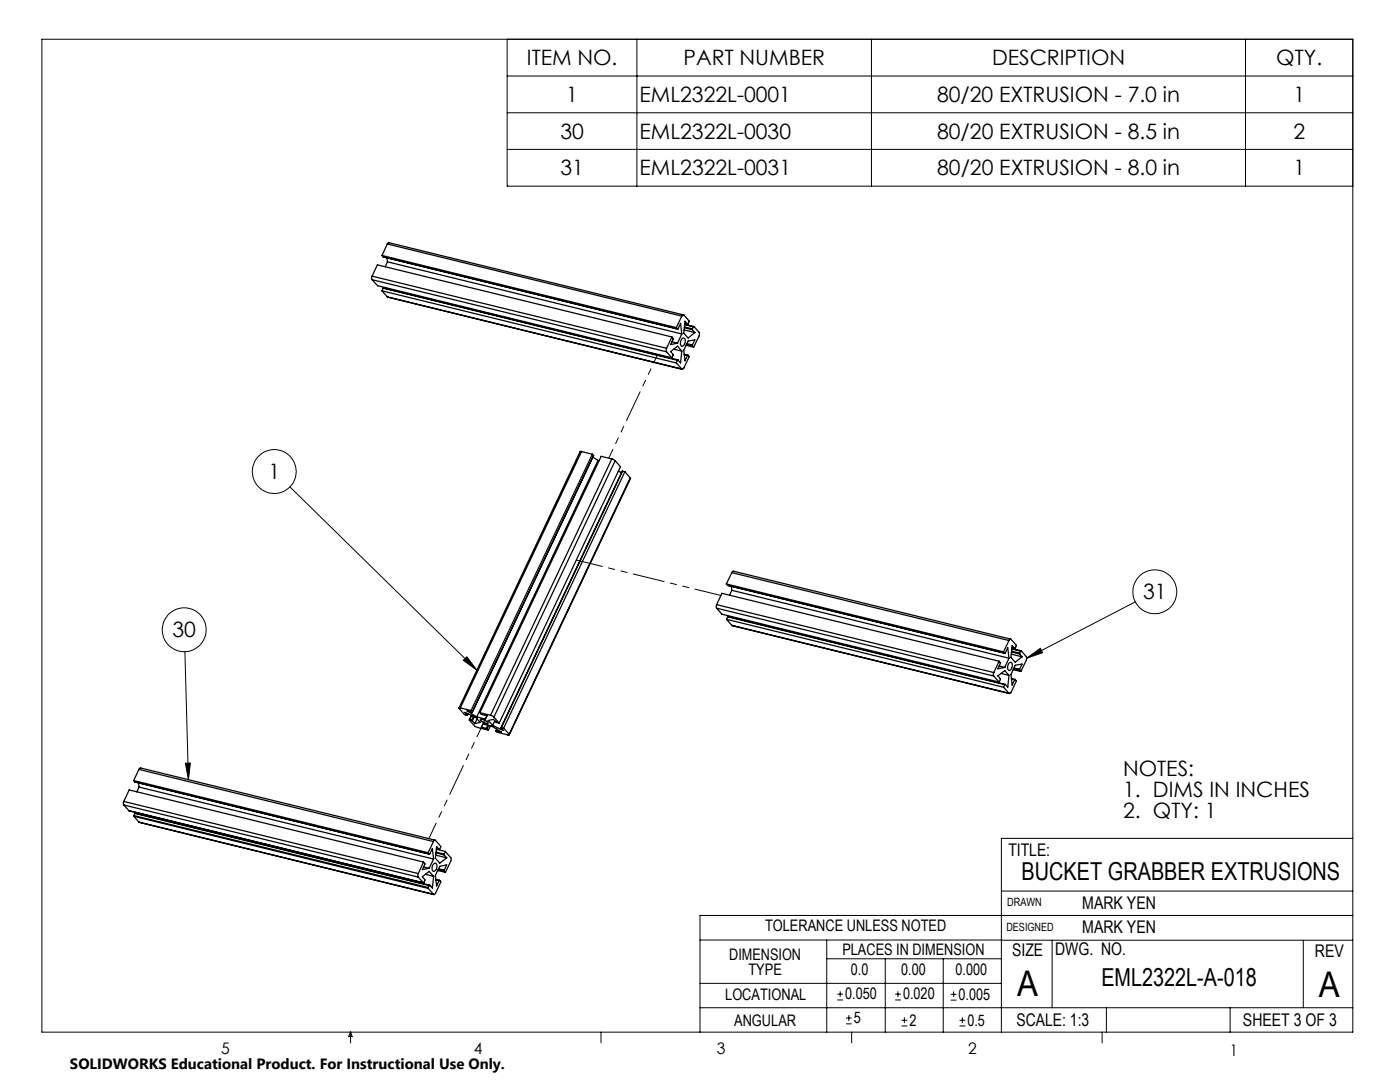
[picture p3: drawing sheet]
<svg xmlns="http://www.w3.org/2000/svg" width="279mm" height="216mm" viewBox="0 0 279 216" stroke-linecap="round" stroke-linejoin="round" font-family="sans-serif">
<g fill="none" stroke="#000" stroke-width=".2">
<path d="M8.4 7.8h261.6v198.2h-261.6zM101.2 7.8v29.3h168.8M101.2 15.2h168.8M127.1 7.8v29.3M173.9 7.8v29.3M248.6 7.8v29.3M101.2 22.5h168.8M101.2 29.8h168.8M57.9 97.2l37.3 36.5M36.9 130l.7 25.6M92.5 131.8l.7-.7 2 2.6zM204.9 131.3l2.7-1.9 .5 .8z"/>
<path d="M226.6 120.1l-21.7 11.2M37 152.3h1l-.4 3.3zM199.8 177.8h70.2M270 167.3h-70.2v38.7M139.7 187.6h60.2M139.7 196.2h60.1M165 187.6v18.4M165 191.3h34.8M167.1 199.5h1.1M167.1 198.4h1.1M167.7 197.8v1.1M176.7 191.3v14.7"/>
<path d="M178.6 199.5h1.2M178.6 198.4h1.2M179.2 197.8v1.1M188.2 191.3v14.7M189.7 199.6h1.2M189.7 198.4h1.2M190.3 197.8v1.2M199.8 187.6h70.2M210 187.6v13.5M260.1 187.6v13.5M270 182.7h-130.3v23.3M70 206v2.1"/>
<path d="M70 206l.3 .8h-.7zM119.9 206v2.1M139.7 201.1h130.3M168.8 204.3h1.2M168.8 203.1h1.2M169.4 202.6v1.1M170 206v2.1M179.9 204.7h1.2M179.9 203.6h1.2M180.5 203v1.2M191.5 204.7h1.2M191.5 203.6h1.2"/>
<path d="M192.1 203v1.2M220 206v2.1M220.8 201.1v4.9M245.5 201.1v4.9"/>
<circle cx="54.7" cy="94.1" r="4.4"/>
<circle cx="230.5" cy="118.1" r="4.4"/>
<circle cx="36.8" cy="125.7" r="4.4"/>
</g>
<path d="M204.9 131.3l2.7-1.9 .5 .8zM93.2 131.1l2 2.6-2.7-1.9zM37 152.3h1l-.4 3.3z" fill="#000"/>
<g fill="none" stroke="#000" stroke-width=".25">
<path d="M74.3 55.1v.7M74.3 55.8l58.7 14.4M74.3 55.1l58.7 14.4M74.3 55.1l1-2.3 58.8 14.4M74.3 55.8l1.1 1.2 58.7 14.4M76.2 51l58.8 14.4M76.2 51l.3 .3M76.2 58l1.1 1.2M76.2 58l58.8 14.4M76.5 51.3h.1M76.5 57.5l58.8 14.3M76.5 51.3l58.8 14.4"/>
<path d="M76.5 57.5l-.3 .5M76.5 57.5l58.7 14.4M77.1 57.4v.2M77.2 51.4l.1 .8M77.3 48.7l.3-.3 58.8 14.4M77.3 59.2l58.8 14.5M77.3 48.7l58.8 14.4M77.3 48.7l-1.1 2.3M77.3 59.2l58.8 14.4M77.3 52.2l58.8 14.4M77.3 52.2l-.4 1M133 69.5l-.1 .4 .1 .3"/>
<path d="M133 70.2l1.1 1.2M134.1 67.2l.3 .4-.6 1.2 1.4-.3M134.1 67.2l-1.1 2.3M134.1 68.2l1.1 .3M134.5 69.7l1.6 .4M135 65.4l.3 .3 .5-1.2 .3 2.1M135 72.4l1.1 1.2M135.2 71.9l-.2 .5M135.3 71.9h-.1M136.1 70.1l-.9-1-1.4 1.1 .6 .6-.3 .6M136.1 63.1l.1-.2 .3-.1 1 1.2-.3 .7M136.1 67.6l.4-.1a1 1 0 0 1-.4 1.6 1.09 1.09 0 0 1 0-1.5z"/>
<path d="M136.1 70.1l-.3 2.3-.5-.5M136.1 66.6l-.9 1.9M136.1 63.1l-1.1 2.3M136.5 65.8l2.2 .6M136.6 70.7l.7 .2M136.6 65.4l1.6 .4M136.6 70.8l.6 .1M136.6 65.2l1.6 .4M136.6 64.7l1.9 .5M136.6 64.8l1.8 .4M136.9 68.9l1.5 .4M137 68.7l1.2 .3"/>
<path d="M137.1 68.6l1.1 .2M137.2 64.7l-.5-.1 .5 .1M137.2 64.7l-.5-.6-.2 2.4 .8 1 1.4-1.1M137.3 70.9l.2 .3-1 2.3-.3 .2-.1-.1M137.3 70.9h-.1M138.2 65.6v.2M138.2 68.8v.2M138.2 65.8l.5 .6M138.2 69l.2 .3M138.2 68.8l.5-1-1.4 .3-.8 1.8 .2 2.1 .5-1.1M138.4 65.2h.1l1.1 1.2-.1 .6-1.1 2.3M138.4 65.2l-.2 .4"/>
<path d="M116.1 90.1h-.3l-24.2 51.2M116.1 90.1l-24.2 51.2M116.1 90.1l2.1 .5M118.2 90.6l-24.2 51.2M118.2 90.6l.3 .3M118.3 91.2l1 .7M118.5 90.9l-24.2 51.2M118.5 90.9h.1M119.3 91.9l-24.2 51.2M119.3 91.9h.3M122.1 91.6l.7 .3M122.1 91.6l-24.2 51.1"/>
<path d="M122.1 91.6l-2.1-.5-24.2 51.1M122.8 91.9l-24.2 51.2M122.8 91.9l1 1.2-24.2 51.2M123.4 94l.6 .3M124.2 94l-24.2 51.2M124.2 94l.5 .1M124.7 94.1l-24.2 51.2M124.7 94.1l1.1 1.3M125.8 95.4v.1l-24.2 51.1M125.8 95.4l-24.2 51.1M145 116.5l55.3 13.6M145 116.5l.2 .3"/>
<path d="M145.2 116.8h.1M145.2 116.8l55.4 13.6M146 117l.1 .8M146.1 114.3l.3-.3 55.3 13.5M146.1 114.3l55.3 13.5M146.1 114.3l-1.1 2.2M146.1 117.8l55.3 13.5M146.1 117.8l-.5 1M143 120.7v.7M143 121.4l55.3 13.5M143 120.7l55.3 13.5M143 120.7l1.1-2.3 55.3 13.5"/>
<path d="M143 121.4l1.1 1.2 55.3 13.5M145 123.6l1.1 1.2M145 123.6l55.3 13.5M145.2 123.1l55.4 13.5M145.2 123.1l-.2 .5M145.2 123.1l55.3 13.5M145.9 123v.2M146.1 124.8l55.3 13.6M146.1 124.8l55.3 13.5M198.3 134.2l-.1 .3 .1 .4M198.3 134.9l1.1 1.2M199.4 131.9l.2 .5-.5 1.1 1.4-.3"/>
<path d="M199.4 131.9l-1.1 2.3M199.4 132.9l1.1 .3M199.7 134.4l1.7 .4M200.3 130.1l.3 .3 .5-1.1 .3 2M200.3 137.1l1.1 1.2M200.5 136.6l-.2 .5M201.4 134.8l-.3 2.3-.6-.5M201.4 134.8l-.9-1-1.4 1.1 .5 .5-.2 .7M201.4 127.8a.25 .25 0 0 1 .1-.2 .25 .25 0 0 1 .3 0l1 1.1-.3 .7M201.4 132.3l.4-.1a1.03 1.03 0 0 1-.4 1.6 1.09 1.09 0 0 1 0-1.5zM201.4 131.3l-.9 1.9M201.4 127.8l-1.1 2.3"/>
<path d="M201.8 130.5l2.2 .6M201.9 135.4l.7 .2M201.9 130.1l1.6 .4M201.9 135.5l.6 .1M201.9 129.9l1.6 .4M201.9 129.4l1.9 .5M201.9 129.5l1.8 .4M202.2 133.6l1.5 .4M202.3 133.4l1.2 .3M202.4 133.3l1.1 .2M202.5 135.6h.1l.2 .3-1 2.3-.3 .2-.1-.1M202.5 129.4l-.5-.1 .5 .1"/>
<path d="M202.5 129.4l-.5-.6-.2 2.4 .8 1 1.4-1.1M203.5 130.3v.2M203.5 133.5v.2M203.5 130.5l.5 .6M203.5 133.7l.2 .3M203.5 133.5l.5-1-1.4 .3-.8 1.8 .2 2.1 .5-1.1M203.7 129.9h.1l1.1 1.3-.1 .5-1.1 2.3M203.7 129.9l-.2 .4M24.7 159.9v.7M24.7 159.9l58.8 14.4M24.7 159.9l1.1-2.3 58.7 14.4M26.7 155.8l58.7 14.3"/>
<path d="M26.7 155.8l.2 .2M26.9 156l58.8 14.4M26.9 156h.1M27.7 156.2l.1 .9M27.7 153.5l.4-.3 58.7 14.4M27.7 153.5l-1 2.3M27.7 153.5l58.8 14.4M27.8 157.1l58.7 14.3M27.8 157.1l-.5 .9M91.9 141.3h-.3l1.1 1.3 .6 .1M91.9 141.3l2.1 .5M93.3 142.7l.1-.3-.1 .3"/>
<path d="M93.3 142.7l-.5-.6 2.2 1.1 .8 .9-1 .3M93.7 143.7l1.2 1.3 2.6 .7M93.7 143.7h.4M94 141.8l.3 .3-1.1-.2 1.9 1.2M94.1 142.7l-.4 1M94.1 143.7l.2 .1M94.1 142.8l-.4 .9M94.3 143.8l.5 .6M94.5 142.9l-.4 .8M94.7 143l-.4 .8M95.2 143.4l-.4 1M95.8 142.2l.4 .4 1 .2-.3 .7-1.8-.4"/>
<path d="M95.8 142.2l2.1 .5M95.9 143.5a1.48 1.48 0 0 1 1.5 .9 1.48 1.48 0 0 1-1.5-.9zM97 145.3l.2 .1M97 145.3l-.9-.2 .3-.6 1.7 .4 1.9 1.2-.9-.3M97.2 145.4l.3 .3M97.4 144.7l-.4 .6M97.5 144.7l-.3 .7M97.9 142.7l.7 .4M97.9 144.8l-.4 .9M98.3 144.7l2.2 1.1-.5-.6M98.6 143.1l1 1.2M98.7 143.8l-.4 .9"/>
<path d="M99.1 145.8l.1 .3 2.3 .6 .1-.1v-.1M99.1 145.5l-.1 .3M99.2 145.5l-.1 .3M99.6 144.3l-.6-.2-.5-.6-1.1 .3 .9 .9M100 145.2l.5 .1M100.5 145.3l1.1 1.2M24.7 160.6l58.8 14.4M24.7 160.6l1 1.1M25.7 161.7l.1 .1M25.7 161.7l58.8 14.5M26.7 162.7v.2M26.7 162.9l58.8 14.4"/>
<path d="M26.7 162.7l58.8 14.4M26.7 162.9l1 1.1M26.9 162.3l58.9 14.3M26.9 162.3l-.2 .4M26.9 162.3l58.8 14.4M27.6 162.2v.2M27.7 164l58.9 14.5M27.7 164l58.8 14.4M83.5 174.3l-.1 .4 .1 .3M84.5 172l.3 .5-.5 1 1.4-.3M84.5 172l-1 2.3M84.6 173l1.1 .2"/>
<path d="M84.9 174.4l1.6 .5M85.4 170.1l.3 .3M85.5 177.1v.2M85.5 177.3l1 1.1M85.7 170.4l.6-1.1 .2 2.1M85.7 176.7l-.2 .4M86.5 167.9a.25 .25 0 0 1 .1-.2 .25 .25 0 0 1 .3 0l1.1 1.2-.4 .6M86.5 167.9l-1.1 2.2M86.5 174.9l-.2 2.3-.5-.6-.1 .1M86.5 174.9l-.8-1-1.4 1 .5 .6-.3 .7-1-1.2M86.5 172.4l.4-.2a1 1 0 0 1-.4 1.7 1 1 0 0 1 0-1.5zM86.5 171.4l-.8 1.8"/>
<path d="M87 170.6l2.1 .6M87 175.5l.7 .1M87 175.6l.6 .1M87 170.2l1.7 .4M87 170l1.7 .4M87.1 169.5l1.8 .4M87.3 173.7l1.6 .4M87.5 173.5l1.2 .3M87.5 173.4l1.2 .2M87.6 175.7l.1-.1 .3 .4-1.1 2.3-.3 .2-.1-.1M87.6 169.5l-.5-.2 .6 .2M87.6 169.5l-.5-.6-.2 2.3 .9 1 1.3-1"/>
<path d="M88.7 170.4v.2M88.7 173.6v.2M88.7 173.6l.4-1-1.3 .3-.9 1.8 .2 2.1 .5-1.1M88.7 170.6l.4 .6M88.7 173.8l.2 .3M88.9 169.9l1.1 1.3v.6l-1.1 2.3M88.9 169.9l-.2 .5"/>
</g>
<path d="M97 144.3l-.6-.2-.5-.5a1.28 1.28 0 0 1 1.5 .7h-.4" fill="none" stroke="#000" stroke-width=".2" stroke-dasharray="6.3 1.3 1.3 1.3 1.3 1.3"/>
<path d="M143.9 118.8l-28.9-7" fill="none" stroke="#000" stroke-width=".2" stroke-dasharray="6.3 1.3 1.3 1.3 1.3 1.3" stroke-dashoffset="1"/>
<path d="M96.6 143.9l-11 23.4" fill="none" stroke="#000" stroke-width=".2" stroke-dasharray="6.3 1.3 1.3 1.3 1.3 1.3" stroke-dashoffset="2.9"/>
<path d="M121.5 91.4l9.8-20.7" fill="none" stroke="#000" stroke-width=".2" stroke-dasharray="6.3 1.3 1.3 1.3 1.3 1.3" stroke-dashoffset="4.4"/>
<g font-size="7.1">
<text x="203" y="198.7">A</text>
<text x="263.2" y="198.9">A</text>
</g>
<g font-size="4.9">
<text x="203.9" y="175.7">BUCKET GRABBER EXTRUSIONS</text>
<text x="219.8" y="196.7">EML2322L-A-018</text>
</g>
<g font-size="4.2">
<text x="105.2" y="13">ITEM NO.</text>
<text x="136.4" y="13">PART NUMBER</text>
<text x="198" y="13">DESCRIPTION</text>
<text x="254.7" y="13">QTY.</text>
<text x="113" y="20.3">1</text>
<text x="127.6" y="20.3">EML2322L-0001</text>
<text x="187" y="20.3">80/20 EXTRUSION - 7.0 in</text>
<text x="258.1" y="20.3">1</text>
<text x="111.9" y="27.7">30</text>
<text x="127.6" y="27.7">EML2322L-0030</text>
<text x="187" y="27.7">80/20 EXTRUSION - 8.5 in</text>
<text x="258.1" y="27.7">2</text>
<text x="111.9" y="35">31</text>
<text x="127.6" y="35">EML2322L-0031</text>
<text x="187" y="35">80/20 EXTRUSION - 8.0 in</text>
<text x="258.1" y="35">1</text>
<text x="53.6" y="95.6">1</text>
<text x="228.1" y="119.6">31</text>
<text x="34.4" y="127.2">30</text>
<text x="224.2" y="154.8">NOTES:</text>
<text x="224.2" y="158.9">1. DIMS IN INCHES</text>
<text x="224.2" y="163.1">2. QTY: 1</text>
</g>
<g font-size="3.5">
<text x="201.2" y="170.7">TITLE:</text>
<text x="216" y="181.4">MARK YEN</text>
<text x="202" y="190.7">SIZE</text>
<text x="210.6" y="190.6">DWG. NO.</text>
<text x="216" y="186.2">MARK YEN</text>
<text x="262.4" y="190.9">REV</text>
<text x="202.9" y="204.6">SCALE: 1:3</text>
<text x="248.1" y="204.6">SHEET 3 OF 3</text>
</g>
<g font-size="3.2">
<text x="152.7" y="185.7">TOLERANCE UNLESS NOTED</text>
<text x="145.5" y="191.5">DIMENSION</text>
<text x="168.1" y="190.5">PLACES IN DIMENSION</text>
<text x="149.4" y="194.6">TYPE</text>
<text x="169.8" y="194.6">0.0</text>
<text x="179.8" y="194.6">0.00</text>
<text x="190.7" y="194.6">0.000</text>
<text x="144.7" y="199.6">LOCATIONAL</text>
<text x="168.7" y="199.4">0.050</text>
<text x="180.2" y="199.4">0.020</text>
<text x="191.3" y="199.5">0.005</text>
<text x="146.5" y="204.6">ANGULAR</text>
<text x="170.4" y="204.2">5</text>
<text x="181.5" y="204.6">2</text>
<text x="193.1" y="204.6">0.5</text>
<text x="44.2" y="210.4">5</text>
<text x="94.6" y="210.3">4</text>
<text x="143.1" y="210.4">3</text>
<text x="193.2" y="210.3">2</text>
<text x="245.4" y="210.6">1</text>
</g>
<text font-size="3" x="14" y="213.3">SOLIDWORKS Educational Product. For Instructional Use Only.</text>
<g font-size="2.3">
<text x="200.8" y="185.7">DESIGNED</text>
<text x="201" y="180.9">DRAWN</text>
</g>
</svg>
